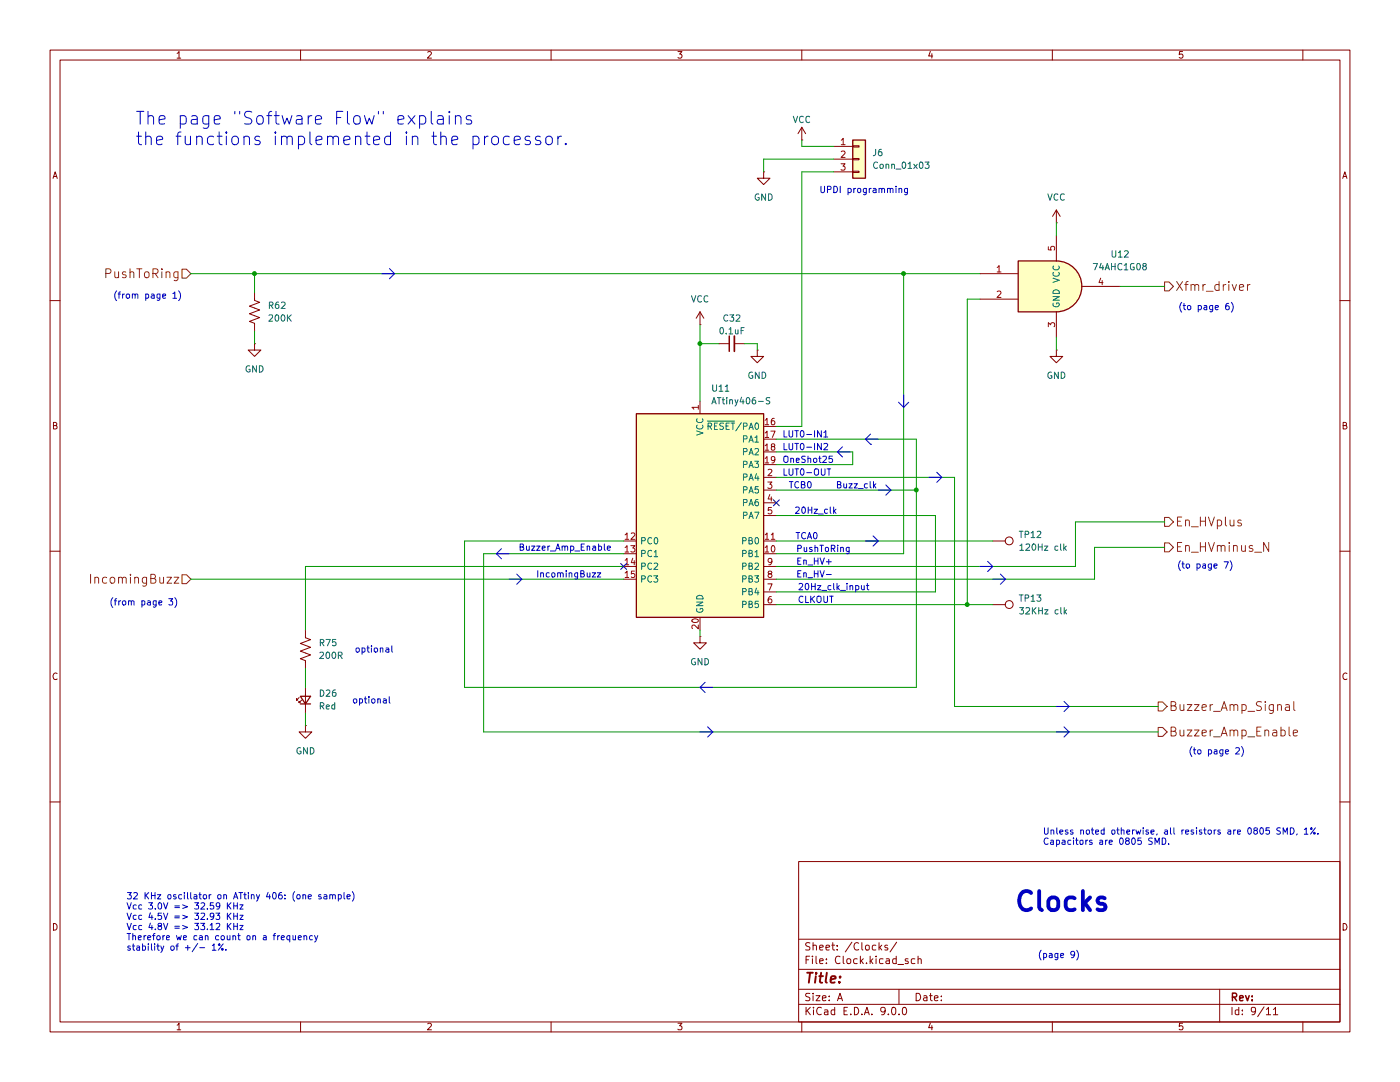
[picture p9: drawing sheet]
(kicad_sch
 (version 20250114)
 (generator "eeschema")
 (generator_version "9.0")
 (paper "A")
 (lib_symbols
  (symbol "74xGxx:74AHC1G08" (exclude_from_sim no) (in_bom yes) (on_board yes)
   (property "Reference" "U" (at -2.54 3.81 0) (effects (font (size 1.27 1.27))))
   (property "Value" "74AHC1G08" (at 0 -3.81 0) (effects (font (size 1.27 1.27))))
   (property "Footprint" "" (at 0 0 0) (effects (font (size 1.27 1.27)) (hide yes)))
   (property "Datasheet" "http://www.ti.com/lit/sg/scyt129e/scyt129e.pdf" (at 0 0 0) (effects (font (size 1.27 1.27)) (hide yes)))
   (property "Description" "Single AND Gate, Low-Voltage CMOS" (at 0 0 0) (effects (font (size 1.27 1.27)) (hide yes)))
   (symbol "74AHC1G08_0_1"
    (arc (start 0 5.08) (mid 5.0579 0) (end 0 -5.08) (stroke (width 0.254) (type default)) (fill (type background)))
    (polyline (pts (xy 0 -5.08) (xy -7.62 -5.08) (xy -7.62 5.08) (xy 0 5.08)) (stroke (width 0.254) (type default)) (fill (type background))))
   (symbol "74AHC1G08_1_1"
    (pin input line (at -15.24 2.54 0) (length 7.62) (name "~" (effects (font (size 1.27 1.27)))) (number "1" (effects (font (size 1.27 1.27)))))
    (pin input line (at -15.24 -2.54 0) (length 7.62) (name "~" (effects (font (size 1.27 1.27)))) (number "2" (effects (font (size 1.27 1.27)))))
    (pin power_in line (at 0 10.16 270) (length 5.08) (name "VCC" (effects (font (size 1.27 1.27)))) (number "5" (effects (font (size 1.27 1.27)))))
    (pin power_in line (at 0 -10.16 90) (length 5.08) (name "GND" (effects (font (size 1.27 1.27)))) (number "3" (effects (font (size 1.27 1.27)))))
    (pin output line (at 12.7 0 180) (length 7.62) (name "~" (effects (font (size 1.27 1.27)))) (number "4" (effects (font (size 1.27 1.27))))))
   (embedded_fonts no))
  (symbol "Connector:TestPoint"
   (pin_numbers (hide yes))
   (pin_names
    (offset 0.762) (hide yes)) (exclude_from_sim no) (in_bom yes) (on_board yes)
   (property "Reference" "TP" (at 0 6.858 0) (effects (font (size 1.27 1.27))))
   (property "Value" "TestPoint" (at 0 5.08 0) (effects (font (size 1.27 1.27))))
   (property "Footprint" "" (at 5.08 0 0) (effects (font (size 1.27 1.27)) (hide yes)))
   (property "Datasheet" "~" (at 5.08 0 0) (effects (font (size 1.27 1.27)) (hide yes)))
   (property "Description" "test point" (at 0 0 0) (effects (font (size 1.27 1.27)) (hide yes)))
   (symbol "TestPoint_0_1"
    (circle (center 0 3.302) (radius 0.762) (stroke (width 0) (type default)) (fill (type none))))
   (symbol "TestPoint_1_1"
    (pin passive line (at 0 0 90) (length 2.54) (name "1" (effects (font (size 1.27 1.27)))) (number "1" (effects (font (size 1.27 1.27))))))
   (embedded_fonts no))
  (symbol "Connector_Generic:Conn_01x03"
   (pin_names
    (offset 1.016) (hide yes)) (exclude_from_sim no) (in_bom yes) (on_board yes)
   (property "Reference" "J" (at 0 5.08 0) (effects (font (size 1.27 1.27))))
   (property "Value" "Conn_01x03" (at 0 -5.08 0) (effects (font (size 1.27 1.27))))
   (property "Footprint" "" (at 0 0 0) (effects (font (size 1.27 1.27)) (hide yes)))
   (property "Datasheet" "~" (at 0 0 0) (effects (font (size 1.27 1.27)) (hide yes)))
   (property "Description" "Generic connector, single row, 01x03, script generated (kicad-library-utils/schlib/autogen/connector/)" (at 0 0 0) (effects (font (size 1.27 1.27)) (hide yes)))
   (symbol "Conn_01x03_1_1"
    (rectangle (start -1.27 3.81) (end 1.27 -3.81) (stroke (width 0.254) (type default)) (fill (type background)))
    (rectangle (start -1.27 2.667) (end 0 2.413) (stroke (width 0.1524) (type default)) (fill (type none)))
    (rectangle (start -1.27 0.127) (end 0 -0.127) (stroke (width 0.1524) (type default)) (fill (type none)))
    (rectangle (start -1.27 -2.413) (end 0 -2.667) (stroke (width 0.1524) (type default)) (fill (type none)))
    (pin passive line (at -5.08 2.54 0) (length 3.81) (name "Pin_1" (effects (font (size 1.27 1.27)))) (number "1" (effects (font (size 1.27 1.27)))))
    (pin passive line (at -5.08 0 0) (length 3.81) (name "Pin_2" (effects (font (size 1.27 1.27)))) (number "2" (effects (font (size 1.27 1.27)))))
    (pin passive line (at -5.08 -2.54 0) (length 3.81) (name "Pin_3" (effects (font (size 1.27 1.27)))) (number "3" (effects (font (size 1.27 1.27))))))
   (embedded_fonts no))
  (symbol "Device:C_Small"
   (pin_numbers (hide yes))
   (pin_names
    (offset 0.254) (hide yes)) (exclude_from_sim no) (in_bom yes) (on_board yes)
   (property "Reference" "C" (at 0.254 1.778 0) (effects (font (size 1.27 1.27)) (justify left)))
   (property "Value" "C_Small" (at 0.254 -2.032 0) (effects (font (size 1.27 1.27)) (justify left)))
   (property "Footprint" "" (at 0 0 0) (effects (font (size 1.27 1.27)) (hide yes)))
   (property "Datasheet" "~" (at 0 0 0) (effects (font (size 1.27 1.27)) (hide yes)))
   (property "Description" "Unpolarized capacitor, small symbol" (at 0 0 0) (effects (font (size 1.27 1.27)) (hide yes)))
   (symbol "C_Small_0_1"
    (polyline (pts (xy -1.524 0.508) (xy 1.524 0.508)) (stroke (width 0.3048) (type default)) (fill (type none)))
    (polyline (pts (xy -1.524 -0.508) (xy 1.524 -0.508)) (stroke (width 0.3302) (type default)) (fill (type none))))
   (symbol "C_Small_1_1"
    (pin passive line (at 0 2.54 270) (length 2.032) (name "~" (effects (font (size 1.27 1.27)))) (number "1" (effects (font (size 1.27 1.27)))))
    (pin passive line (at 0 -2.54 90) (length 2.032) (name "~" (effects (font (size 1.27 1.27)))) (number "2" (effects (font (size 1.27 1.27))))))
   (embedded_fonts no))
  (symbol "Device:R_US"
   (pin_numbers (hide yes))
   (pin_names
    (offset 0)) (exclude_from_sim no) (in_bom yes) (on_board yes)
   (property "Reference" "R" (at 2.54 0 90) (effects (font (size 1.27 1.27))))
   (property "Value" "R_US" (at -2.54 0 90) (effects (font (size 1.27 1.27))))
   (property "Footprint" "" (at 1.016 -0.254 90) (effects (font (size 1.27 1.27)) (hide yes)))
   (property "Datasheet" "~" (at 0 0 0) (effects (font (size 1.27 1.27)) (hide yes)))
   (property "Description" "Resistor, US symbol" (at 0 0 0) (effects (font (size 1.27 1.27)) (hide yes)))
   (symbol "R_US_0_1"
    (polyline (pts (xy 0 2.286) (xy 0 2.54)) (stroke (width 0) (type default)) (fill (type none)))
    (polyline (pts (xy 0 2.286) (xy 1.016 1.905) (xy 0 1.524) (xy -1.016 1.143) (xy 0 0.762)) (stroke (width 0) (type default)) (fill (type none)))
    (polyline (pts (xy 0 0.762) (xy 1.016 0.381) (xy 0 0) (xy -1.016 -0.381) (xy 0 -0.762)) (stroke (width 0) (type default)) (fill (type none)))
    (polyline (pts (xy 0 -0.762) (xy 1.016 -1.143) (xy 0 -1.524) (xy -1.016 -1.905) (xy 0 -2.286)) (stroke (width 0) (type default)) (fill (type none)))
    (polyline (pts (xy 0 -2.286) (xy 0 -2.54)) (stroke (width 0) (type default)) (fill (type none))))
   (symbol "R_US_1_1"
    (pin passive line (at 0 3.81 270) (length 1.27) (name "~" (effects (font (size 1.27 1.27)))) (number "1" (effects (font (size 1.27 1.27)))))
    (pin passive line (at 0 -3.81 90) (length 1.27) (name "~" (effects (font (size 1.27 1.27)))) (number "2" (effects (font (size 1.27 1.27))))))
   (embedded_fonts no))
  (symbol "GND_1"
   (power)
   (pin_numbers (hide yes))
   (pin_names
    (offset 0) (hide yes)) (exclude_from_sim no) (in_bom yes) (on_board yes)
   (property "Reference" "#PWR" (at 0 -6.35 0) (effects (font (size 1.27 1.27)) (hide yes)))
   (property "Value" "GND" (at 0 -3.81 0) (effects (font (size 1.27 1.27))))
   (property "Footprint" "" (at 0 0 0) (effects (font (size 1.27 1.27)) (hide yes)))
   (property "Datasheet" "" (at 0 0 0) (effects (font (size 1.27 1.27)) (hide yes)))
   (property "Description" "Power symbol creates a global label with name \"GND\" , ground" (at 0 0 0) (effects (font (size 1.27 1.27)) (hide yes)))
   (symbol "GND_1_0_1"
    (polyline (pts (xy 0 0) (xy 0 -1.27) (xy 1.27 -1.27) (xy 0 -2.54) (xy -1.27 -1.27) (xy 0 -1.27)) (stroke (width 0) (type default)) (fill (type none))))
   (symbol "GND_1_1_1"
    (pin power_in line (at 0 0 270) (length 0) (name "~" (effects (font (size 1.27 1.27)))) (number "1" (effects (font (size 1.27 1.27))))))
   (embedded_fonts no))
  (symbol "GND_2"
   (power)
   (pin_numbers (hide yes))
   (pin_names
    (offset 0) (hide yes)) (exclude_from_sim no) (in_bom yes) (on_board yes)
   (property "Reference" "#PWR" (at 0 -6.35 0) (effects (font (size 1.27 1.27)) (hide yes)))
   (property "Value" "GND" (at 0 -3.81 0) (effects (font (size 1.27 1.27))))
   (property "Footprint" "" (at 0 0 0) (effects (font (size 1.27 1.27)) (hide yes)))
   (property "Datasheet" "" (at 0 0 0) (effects (font (size 1.27 1.27)) (hide yes)))
   (property "Description" "Power symbol creates a global label with name \"GND\" , ground" (at 0 0 0) (effects (font (size 1.27 1.27)) (hide yes)))
   (symbol "GND_2_0_1"
    (polyline (pts (xy 0 0) (xy 0 -1.27) (xy 1.27 -1.27) (xy 0 -2.54) (xy -1.27 -1.27) (xy 0 -1.27)) (stroke (width 0) (type default)) (fill (type none))))
   (symbol "GND_2_1_1"
    (pin power_in line (at 0 0 270) (length 0) (name "~" (effects (font (size 1.27 1.27)))) (number "1" (effects (font (size 1.27 1.27))))))
   (embedded_fonts no))
  (symbol "GND_3"
   (power)
   (pin_numbers (hide yes))
   (pin_names
    (offset 0) (hide yes)) (exclude_from_sim no) (in_bom yes) (on_board yes)
   (property "Reference" "#PWR" (at 0 -6.35 0) (effects (font (size 1.27 1.27)) (hide yes)))
   (property "Value" "GND" (at 0 -3.81 0) (effects (font (size 1.27 1.27))))
   (property "Footprint" "" (at 0 0 0) (effects (font (size 1.27 1.27)) (hide yes)))
   (property "Datasheet" "" (at 0 0 0) (effects (font (size 1.27 1.27)) (hide yes)))
   (property "Description" "Power symbol creates a global label with name \"GND\" , ground" (at 0 0 0) (effects (font (size 1.27 1.27)) (hide yes)))
   (symbol "GND_3_0_1"
    (polyline (pts (xy 0 0) (xy 0 -1.27) (xy 1.27 -1.27) (xy 0 -2.54) (xy -1.27 -1.27) (xy 0 -1.27)) (stroke (width 0) (type default)) (fill (type none))))
   (symbol "GND_3_1_1"
    (pin power_in line (at 0 0 270) (length 0) (name "~" (effects (font (size 1.27 1.27)))) (number "1" (effects (font (size 1.27 1.27))))))
   (embedded_fonts no))
  (symbol "GND_4"
   (power)
   (pin_numbers (hide yes))
   (pin_names
    (offset 0) (hide yes)) (exclude_from_sim no) (in_bom yes) (on_board yes)
   (property "Reference" "#PWR" (at 0 -6.35 0) (effects (font (size 1.27 1.27)) (hide yes)))
   (property "Value" "GND" (at 0 -3.81 0) (effects (font (size 1.27 1.27))))
   (property "Footprint" "" (at 0 0 0) (effects (font (size 1.27 1.27)) (hide yes)))
   (property "Datasheet" "" (at 0 0 0) (effects (font (size 1.27 1.27)) (hide yes)))
   (property "Description" "Power symbol creates a global label with name \"GND\" , ground" (at 0 0 0) (effects (font (size 1.27 1.27)) (hide yes)))
   (symbol "GND_4_0_1"
    (polyline (pts (xy 0 0) (xy 0 -1.27) (xy 1.27 -1.27) (xy 0 -2.54) (xy -1.27 -1.27) (xy 0 -1.27)) (stroke (width 0) (type default)) (fill (type none))))
   (symbol "GND_4_1_1"
    (pin power_in line (at 0 0 270) (length 0) (name "~" (effects (font (size 1.27 1.27)))) (number "1" (effects (font (size 1.27 1.27))))))
   (embedded_fonts no))
  (symbol "MCU_Microchip_ATtiny:ATtiny406-S" (exclude_from_sim no) (in_bom yes) (on_board yes)
   (property "Reference" "U" (at -12.7 21.59 0) (effects (font (size 1.27 1.27)) (justify left bottom)))
   (property "Value" "ATtiny406-S" (at 2.54 -21.59 0) (effects (font (size 1.27 1.27)) (justify left top)))
   (property "Footprint" "Package_SO:SOIC-20W_7.5x12.8mm_P1.27mm" (at 0 0 0) (effects (font (size 1.27 1.27)
    (italic yes)) (hide yes)))
   (property "Datasheet" "http://ww1.microchip.com/downloads/en/DeviceDoc/Microchip%208bit%20mcu%20AVR%20ATtiny406%20data%20sheet%2040001976A.pdf" (at 0 0 0) (effects (font (size 1.27 1.27)) (hide yes)))
   (property "Description" "20MHz, 4kB Flash, 256B SRAM, 128B EEPROM, SOIC-20" (at 0 0 0) (effects (font (size 1.27 1.27)) (hide yes)))
   (symbol "ATtiny406-S_0_1"
    (rectangle (start -12.7 -20.32) (end 12.7 20.32) (stroke (width 0.254) (type default)) (fill (type background))))
   (symbol "ATtiny406-S_1_1"
    (pin bidirectional line (at -15.24 -5.08 0) (length 2.54) (name "PC0" (effects (font (size 1.27 1.27)))) (number "12" (effects (font (size 1.27 1.27)))))
    (pin bidirectional line (at -15.24 -7.62 0) (length 2.54) (name "PC1" (effects (font (size 1.27 1.27)))) (number "13" (effects (font (size 1.27 1.27)))))
    (pin bidirectional line (at -15.24 -10.16 0) (length 2.54) (name "PC2" (effects (font (size 1.27 1.27)))) (number "14" (effects (font (size 1.27 1.27)))))
    (pin bidirectional line (at -15.24 -12.7 0) (length 2.54) (name "PC3" (effects (font (size 1.27 1.27)))) (number "15" (effects (font (size 1.27 1.27)))))
    (pin power_in line (at 0 22.86 270) (length 2.54) (name "VCC" (effects (font (size 1.27 1.27)))) (number "1" (effects (font (size 1.27 1.27)))))
    (pin power_in line (at 0 -22.86 90) (length 2.54) (name "GND" (effects (font (size 1.27 1.27)))) (number "20" (effects (font (size 1.27 1.27)))))
    (pin bidirectional line (at 15.24 17.78 180) (length 2.54) (name "~{RESET}/PA0" (effects (font (size 1.27 1.27)))) (number "16" (effects (font (size 1.27 1.27)))))
    (pin bidirectional line (at 15.24 15.24 180) (length 2.54) (name "PA1" (effects (font (size 1.27 1.27)))) (number "17" (effects (font (size 1.27 1.27)))))
    (pin bidirectional line (at 15.24 12.7 180) (length 2.54) (name "PA2" (effects (font (size 1.27 1.27)))) (number "18" (effects (font (size 1.27 1.27)))))
    (pin bidirectional line (at 15.24 10.16 180) (length 2.54) (name "PA3" (effects (font (size 1.27 1.27)))) (number "19" (effects (font (size 1.27 1.27)))))
    (pin bidirectional line (at 15.24 7.62 180) (length 2.54) (name "PA4" (effects (font (size 1.27 1.27)))) (number "2" (effects (font (size 1.27 1.27)))))
    (pin bidirectional line (at 15.24 5.08 180) (length 2.54) (name "PA5" (effects (font (size 1.27 1.27)))) (number "3" (effects (font (size 1.27 1.27)))))
    (pin bidirectional line (at 15.24 2.54 180) (length 2.54) (name "PA6" (effects (font (size 1.27 1.27)))) (number "4" (effects (font (size 1.27 1.27)))))
    (pin bidirectional line (at 15.24 0 180) (length 2.54) (name "PA7" (effects (font (size 1.27 1.27)))) (number "5" (effects (font (size 1.27 1.27)))))
    (pin bidirectional line (at 15.24 -5.08 180) (length 2.54) (name "PB0" (effects (font (size 1.27 1.27)))) (number "11" (effects (font (size 1.27 1.27)))))
    (pin bidirectional line (at 15.24 -7.62 180) (length 2.54) (name "PB1" (effects (font (size 1.27 1.27)))) (number "10" (effects (font (size 1.27 1.27)))))
    (pin bidirectional line (at 15.24 -10.16 180) (length 2.54) (name "PB2" (effects (font (size 1.27 1.27)))) (number "9" (effects (font (size 1.27 1.27)))))
    (pin bidirectional line (at 15.24 -12.7 180) (length 2.54) (name "PB3" (effects (font (size 1.27 1.27)))) (number "8" (effects (font (size 1.27 1.27)))))
    (pin bidirectional line (at 15.24 -15.24 180) (length 2.54) (name "PB4" (effects (font (size 1.27 1.27)))) (number "7" (effects (font (size 1.27 1.27)))))
    (pin bidirectional line (at 15.24 -17.78 180) (length 2.54) (name "PB5" (effects (font (size 1.27 1.27)))) (number "6" (effects (font (size 1.27 1.27))))))
   (embedded_fonts no))
  (symbol "PCM_SparkFun-LED:LED_Red_1206"
   (pin_numbers (hide yes))
   (pin_names
    (offset 1.016) (hide yes)) (exclude_from_sim no) (in_bom yes) (on_board yes)
   (property "Reference" "D" (at 0 2.54 0) (effects (font (size 1.27 1.27))))
   (property "Value" "Red" (at 0 -2.54 0) (effects (font (size 1.27 1.27))))
   (property "Footprint" "PCM_SparkFun-LED:LED_1206_3216Metric_Red" (at 0 -7.62 0) (effects (font (size 1.27 1.27)) (hide yes)))
   (property "Datasheet" "https://optoelectronics.liteon.com/upload/download/DS-22-99-0149/LTST-C150KRKT.pdf" (at 0 -10.16 0) (effects (font (size 1.27 1.27)) (hide yes)))
   (property "Description" "Light emitting diode" (at 0 -12.7 0) (effects (font (size 1.27 1.27)) (hide yes)))
   (property "PROD_ID" "DIO-09912" (at 0 -5.08 0) (effects (font (size 1.27 1.27)) (hide yes)))
   (symbol "LED_Red_1206_0_1"
    (polyline (pts (xy -0.762 -1.016) (xy -0.762 1.016)) (stroke (width 0.254) (type default)) (fill (type none)))
    (polyline (pts (xy 0 0.762) (xy -0.508 1.27) (xy -0.254 1.27) (xy -0.508 1.27) (xy -0.508 1.016)) (stroke (width 0) (type default)) (fill (type none)))
    (polyline (pts (xy 0.508 1.27) (xy 0 1.778) (xy 0.254 1.778) (xy 0 1.778) (xy 0 1.524)) (stroke (width 0) (type default)) (fill (type none)))
    (polyline (pts (xy 0.762 -1.016) (xy -0.762 0) (xy 0.762 1.016) (xy 0.762 -1.016)) (stroke (width 0.254) (type default)) (fill (type none)))
    (polyline (pts (xy 1.016 0) (xy -0.762 0)) (stroke (width 0) (type default)) (fill (type none))))
   (symbol "LED_Red_1206_1_1"
    (pin passive line (at -2.54 0 0) (length 1.778) (name "K" (effects (font (size 1.27 1.27)))) (number "1" (effects (font (size 1.27 1.27)))))
    (pin passive line (at 2.54 0 180) (length 1.778) (name "A" (effects (font (size 1.27 1.27)))) (number "2" (effects (font (size 1.27 1.27))))))
   (embedded_fonts no))
  (symbol "power:GND"
   (power)
   (pin_numbers (hide yes))
   (pin_names
    (offset 0) (hide yes)) (exclude_from_sim no) (in_bom yes) (on_board yes)
   (property "Reference" "#PWR" (at 0 -6.35 0) (effects (font (size 1.27 1.27)) (hide yes)))
   (property "Value" "GND" (at 0 -3.81 0) (effects (font (size 1.27 1.27))))
   (property "Footprint" "" (at 0 0 0) (effects (font (size 1.27 1.27)) (hide yes)))
   (property "Datasheet" "" (at 0 0 0) (effects (font (size 1.27 1.27)) (hide yes)))
   (property "Description" "Power symbol creates a global label with name \"GND\" , ground" (at 0 0 0) (effects (font (size 1.27 1.27)) (hide yes)))
   (symbol "GND_0_1"
    (polyline (pts (xy 0 0) (xy 0 -1.27) (xy 1.27 -1.27) (xy 0 -2.54) (xy -1.27 -1.27) (xy 0 -1.27)) (stroke (width 0) (type default)) (fill (type none))))
   (symbol "GND_1_1"
    (pin power_in line (at 0 0 270) (length 0) (name "~" (effects (font (size 1.27 1.27)))) (number "1" (effects (font (size 1.27 1.27))))))
   (embedded_fonts no))
  (symbol "power:VCC"
   (power)
   (pin_numbers (hide yes))
   (pin_names
    (offset 0) (hide yes)) (exclude_from_sim no) (in_bom yes) (on_board yes)
   (property "Reference" "#PWR" (at 0 -3.81 0) (effects (font (size 1.27 1.27)) (hide yes)))
   (property "Value" "VCC" (at 0 3.556 0) (effects (font (size 1.27 1.27))))
   (property "Footprint" "" (at 0 0 0) (effects (font (size 1.27 1.27)) (hide yes)))
   (property "Datasheet" "" (at 0 0 0) (effects (font (size 1.27 1.27)) (hide yes)))
   (property "Description" "Power symbol creates a global label with name \"VCC\"" (at 0 0 0) (effects (font (size 1.27 1.27)) (hide yes)))
   (symbol "VCC_0_1"
    (polyline (pts (xy -0.762 1.27) (xy 0 2.54)) (stroke (width 0) (type default)) (fill (type none)))
    (polyline (pts (xy 0 2.54) (xy 0.762 1.27)) (stroke (width 0) (type default)) (fill (type none)))
    (polyline (pts (xy 0 0) (xy 0 2.54)) (stroke (width 0) (type default)) (fill (type none))))
   (symbol "VCC_1_1"
    (pin power_in line (at 0 0 90) (length 0) (name "~" (effects (font (size 1.27 1.27)))) (number "1" (effects (font (size 1.27 1.27))))))
   (embedded_fonts no)))
 (text "The page \"Software Flow\" explains\nthe functions implemented in the processor."
  (exclude_from_sim no)
  (at 26.924 25.908 0)
  (effects (font (size 2.54 2.54)) (justify left)))
 (text "LUT0-OUT"
  (exclude_from_sim no)
  (at 161.036 94.488 0)
  (effects (font (size 1.27 1.27))))
 (text "Clocks"
  (exclude_from_sim no)
  (at 202.184 182.372 0)
  (effects (font (size 3.81 3.81)
    (bold yes)) (justify left bottom)))
 (text "Buzzer_Amp_Enable"
  (exclude_from_sim no)
  (at 112.776 109.474 0)
  (effects (font (size 1.27 1.27))))
 (text "(from page 1)"
  (exclude_from_sim no)
  (at 29.464 59.182 0)
  (effects (font (size 1.27 1.27))))
 (text "TCB0"
  (exclude_from_sim no)
  (at 159.766 97.028 0)
  (effects (font (size 1.27 1.27))))
 (text "IncomingBuzz"
  (exclude_from_sim no)
  (at 113.538 114.808 0)
  (effects (font (size 1.27 1.27))))
 (text "(page 9)"
  (exclude_from_sim no)
  (at 211.328 190.754 0)
  (effects (font (size 1.27 1.27))))
 (text "(to page 6)"
  (exclude_from_sim no)
  (at 240.792 61.468 0)
  (effects (font (size 1.27 1.27))))
 (text "LUT0-IN1"
  (exclude_from_sim no)
  (at 160.782 86.868 0)
  (effects (font (size 1.27 1.27))))
 (text "UPDI programming"
  (exclude_from_sim no)
  (at 172.466 38.1 0)
  (effects (font (size 1.27 1.27))))
 (text "OneShot25"
  (exclude_from_sim no)
  (at 161.29 91.948 0)
  (effects (font (size 1.27 1.27))))
 (text "En_HV+"
  (exclude_from_sim no)
  (at 162.56 112.268 0)
  (effects (font (size 1.27 1.27))))
 (text "20Hz_clk_input"
  (exclude_from_sim no)
  (at 166.37 117.348 0)
  (effects (font (size 1.27 1.27))))
 (text "optional"
  (exclude_from_sim no)
  (at 74.676 129.794 0)
  (effects (font (size 1.27 1.27))))
 (text "optional"
  (exclude_from_sim no)
  (at 74.168 139.954 0)
  (effects (font (size 1.27 1.27))))
 (text "CLKOUT"
  (exclude_from_sim no)
  (at 162.814 119.888 0)
  (effects (font (size 1.27 1.27))))
 (text "(to page 2)"
  (exclude_from_sim no)
  (at 242.824 150.114 0)
  (effects (font (size 1.27 1.27))))
 (text "Unless noted otherwise, all resistors are 0805 SMD, 1%.\nCapacitors are 0805 SMD."
  (exclude_from_sim no)
  (at 208.026 167.132 0)
  (effects (font (size 1.27 1.27)) (justify left)))
 (text "En_HV-"
  (exclude_from_sim no)
  (at 162.56 114.808 0)
  (effects (font (size 1.27 1.27))))
 (text "TCA0"
  (exclude_from_sim no)
  (at 161.036 107.188 0)
  (effects (font (size 1.27 1.27))))
 (text "LUT0-IN2"
  (exclude_from_sim no)
  (at 160.782 89.408 0)
  (effects (font (size 1.27 1.27))))
 (text "20Hz_clk"
  (exclude_from_sim no)
  (at 162.814 102.108 0)
  (effects (font (size 1.27 1.27))))
 (text "(from page 3)"
  (exclude_from_sim no)
  (at 28.702 120.396 0)
  (effects (font (size 1.27 1.27))))
 (text "PushToRing"
  (exclude_from_sim no)
  (at 164.338 109.728 0)
  (effects (font (size 1.27 1.27))))
 (text "32 KHz oscillator on ATtiny 406: (one sample)\nVcc 3.0V => 32.59 KHz\nVcc 4.5V => 32.93 KHz\nVcc 4.8V => 33.12 KHz\nTherefore we can count on a frequency\nstability of +/- 1%."
  (exclude_from_sim no)
  (at 25.146 184.15 0)
  (effects (font (size 1.27 1.27)) (justify left)))
 (text "(to page 7)"
  (exclude_from_sim no)
  (at 240.538 113.03 0)
  (effects (font (size 1.27 1.27))))
 (text "Buzz_clk"
  (exclude_from_sim no)
  (at 170.942 97.028 0)
  (effects (font (size 1.27 1.27))))
 (junction
  (at 139.7 68.58)
  (diameter 0)
  (color 0 0 0 0))
 (junction
  (at 182.88 97.79)
  (diameter 0)
  (color 0 0 0 0))
 (junction
  (at 50.8 54.61)
  (diameter 0)
  (color 0 0 0 0))
 (junction
  (at 193.04 120.65)
  (diameter 0)
  (color 0 0 0 0))
 (junction
  (at 180.34 54.61)
  (diameter 0)
  (color 0 0 0 0))
 (no_connect
  (at 154.94 100.33))
 (no_connect
  (at 124.46 113.03))
 (wire
  (pts (xy 193.04 59.69) (xy 193.04 120.65))
  (stroke (width 0) (type default)))
 (wire
  (pts (xy 154.94 92.71) (xy 170.18 92.71))
  (stroke (width 0) (type default)))
 (wire
  (pts (xy 210.82 67.31) (xy 210.82 69.85))
  (stroke (width 0) (type default)))
 (polyline
  (pts (xy 167.132 90.17) (xy 169.672 90.17))
  (stroke (width 0) (type default)))
 (polyline
  (pts (xy 175.26 107.95) (xy 174.244 108.966))
  (stroke (width 0) (type default)))
 (polyline
  (pts (xy 142.24 146.05) (xy 139.7 146.05))
  (stroke (width 0) (type default)))
 (polyline
  (pts (xy 167.132 90.17) (xy 168.148 91.186))
  (stroke (width 0) (type default)))
 (wire
  (pts (xy 92.71 107.95) (xy 124.46 107.95))
  (stroke (width 0) (type default)))
 (polyline
  (pts (xy 172.72 87.63) (xy 173.736 86.614))
  (stroke (width 0) (type default)))
 (wire
  (pts (xy 50.8 54.61) (xy 50.8 58.42))
  (stroke (width 0) (type default)))
 (wire
  (pts (xy 154.94 87.63) (xy 182.88 87.63))
  (stroke (width 0) (type default)))
 (wire
  (pts (xy 154.94 107.95) (xy 198.12 107.95))
  (stroke (width 0) (type default)))
 (wire
  (pts (xy 182.88 87.63) (xy 182.88 97.79))
  (stroke (width 0) (type default)))
 (polyline
  (pts (xy 177.8 97.79) (xy 176.784 96.774))
  (stroke (width 0) (type default)))
 (polyline
  (pts (xy 177.8 97.79) (xy 176.784 98.806))
  (stroke (width 0) (type default)))
 (wire
  (pts (xy 154.94 118.11) (xy 186.69 118.11))
  (stroke (width 0) (type default)))
 (wire
  (pts (xy 198.12 120.65) (xy 193.04 120.65))
  (stroke (width 0) (type default)))
 (polyline
  (pts (xy 180.34 81.28) (xy 179.324 80.264))
  (stroke (width 0) (type default)))
 (wire
  (pts (xy 50.8 54.61) (xy 180.34 54.61))
  (stroke (width 0) (type default)))
 (polyline
  (pts (xy 177.8 97.79) (xy 175.26 97.79))
  (stroke (width 0) (type default)))
 (wire
  (pts (xy 214.63 104.14) (xy 214.63 113.03))
  (stroke (width 0) (type default)))
 (polyline
  (pts (xy 142.24 146.05) (xy 141.224 147.066))
  (stroke (width 0) (type default)))
 (wire
  (pts (xy 139.7 125.73) (xy 139.7 127))
  (stroke (width 0) (type default)))
 (polyline
  (pts (xy 200.66 115.57) (xy 199.644 114.554))
  (stroke (width 0) (type default)))
 (polyline
  (pts (xy 187.96 95.25) (xy 186.944 94.234))
  (stroke (width 0) (type default)))
 (wire
  (pts (xy 154.94 110.49) (xy 180.34 110.49))
  (stroke (width 0) (type default)))
 (wire
  (pts (xy 60.96 142.24) (xy 60.96 144.78))
  (stroke (width 0) (type default)))
 (polyline
  (pts (xy 78.74 54.61) (xy 76.2 54.61))
  (stroke (width 0) (type default)))
 (polyline
  (pts (xy 213.36 146.05) (xy 210.82 146.05))
  (stroke (width 0) (type default)))
 (polyline
  (pts (xy 167.132 90.17) (xy 168.148 89.154))
  (stroke (width 0) (type default)))
 (polyline
  (pts (xy 200.66 115.57) (xy 199.644 116.586))
  (stroke (width 0) (type default)))
 (wire
  (pts (xy 92.71 137.16) (xy 182.88 137.16))
  (stroke (width 0) (type default)))
 (wire
  (pts (xy 180.34 54.61) (xy 180.34 110.49))
  (stroke (width 0) (type default)))
 (wire
  (pts (xy 223.52 57.15) (xy 232.41 57.15))
  (stroke (width 0) (type default)))
 (wire
  (pts (xy 92.71 137.16) (xy 92.71 107.95))
  (stroke (width 0) (type default)))
 (polyline
  (pts (xy 200.66 115.57) (xy 198.12 115.57))
  (stroke (width 0) (type default)))
 (polyline
  (pts (xy 142.24 146.05) (xy 141.224 145.034))
  (stroke (width 0) (type default)))
 (polyline
  (pts (xy 99.06 110.49) (xy 101.6 110.49))
  (stroke (width 0) (type default)))
 (polyline
  (pts (xy 198.12 113.03) (xy 195.58 113.03))
  (stroke (width 0) (type default)))
 (polyline
  (pts (xy 175.26 107.95) (xy 172.72 107.95))
  (stroke (width 0) (type default)))
 (polyline
  (pts (xy 99.06 110.49) (xy 100.076 111.506))
  (stroke (width 0) (type default)))
 (polyline
  (pts (xy 213.36 140.97) (xy 212.344 139.954))
  (stroke (width 0) (type default)))
 (polyline
  (pts (xy 99.06 110.49) (xy 100.076 109.474))
  (stroke (width 0) (type default)))
 (wire
  (pts (xy 190.5 140.97) (xy 231.14 140.97))
  (stroke (width 0) (type default)))
 (wire
  (pts (xy 193.04 59.69) (xy 195.58 59.69))
  (stroke (width 0) (type default)))
 (wire
  (pts (xy 139.7 64.77) (xy 139.7 68.58))
  (stroke (width 0) (type default)))
 (polyline
  (pts (xy 78.74 54.61) (xy 77.724 55.626))
  (stroke (width 0) (type default)))
 (polyline
  (pts (xy 78.74 54.61) (xy 77.724 53.594))
  (stroke (width 0) (type default)))
 (polyline
  (pts (xy 180.34 81.28) (xy 181.356 80.264))
  (stroke (width 0) (type default)))
 (wire
  (pts (xy 170.18 92.71) (xy 170.18 90.17))
  (stroke (width 0) (type default)))
 (polyline
  (pts (xy 213.36 140.97) (xy 212.344 141.986))
  (stroke (width 0) (type default)))
 (polyline
  (pts (xy 198.12 113.03) (xy 197.104 112.014))
  (stroke (width 0) (type default)))
 (wire
  (pts (xy 152.4 31.75) (xy 152.4 34.29))
  (stroke (width 0) (type default)))
 (polyline
  (pts (xy 173.736 88.646) (xy 173.736 88.646))
  (stroke (width 0) (type default)))
 (wire
  (pts (xy 154.94 113.03) (xy 214.63 113.03))
  (stroke (width 0) (type default)))
 (wire
  (pts (xy 166.37 34.29) (xy 160.02 34.29))
  (stroke (width 0) (type default)))
 (wire
  (pts (xy 96.52 110.49) (xy 124.46 110.49))
  (stroke (width 0) (type default)))
 (wire
  (pts (xy 38.1 115.57) (xy 124.46 115.57))
  (stroke (width 0) (type default)))
 (wire
  (pts (xy 180.34 54.61) (xy 195.58 54.61))
  (stroke (width 0) (type default)))
 (wire
  (pts (xy 190.5 95.25) (xy 190.5 140.97))
  (stroke (width 0) (type default)))
 (wire
  (pts (xy 218.44 109.22) (xy 232.41 109.22))
  (stroke (width 0) (type default)))
 (polyline
  (pts (xy 139.7 137.16) (xy 142.24 137.16))
  (stroke (width 0) (type default)))
 (polyline
  (pts (xy 172.72 87.63) (xy 175.26 87.63))
  (stroke (width 0) (type default)))
 (polyline
  (pts (xy 104.14 115.57) (xy 101.6 115.57))
  (stroke (width 0) (type default)))
 (wire
  (pts (xy 38.1 54.61) (xy 50.8 54.61))
  (stroke (width 0) (type default)))
 (wire
  (pts (xy 60.96 113.03) (xy 60.96 125.73))
  (stroke (width 0) (type default)))
 (wire
  (pts (xy 214.63 104.14) (xy 232.41 104.14))
  (stroke (width 0) (type default)))
 (wire
  (pts (xy 154.94 115.57) (xy 218.44 115.57))
  (stroke (width 0) (type default)))
 (polyline
  (pts (xy 139.7 137.16) (xy 140.716 136.144))
  (stroke (width 0) (type default)))
 (polyline
  (pts (xy 104.14 115.57) (xy 103.124 116.586))
  (stroke (width 0) (type default)))
 (wire
  (pts (xy 148.59 68.58) (xy 151.13 68.58))
  (stroke (width 0) (type default)))
 (wire
  (pts (xy 50.8 66.04) (xy 50.8 68.58))
  (stroke (width 0) (type default)))
 (wire
  (pts (xy 186.69 102.87) (xy 186.69 118.11))
  (stroke (width 0) (type default)))
 (wire
  (pts (xy 210.82 44.45) (xy 210.82 46.99))
  (stroke (width 0) (type default)))
 (polyline
  (pts (xy 187.96 95.25) (xy 186.944 96.266))
  (stroke (width 0) (type default)))
 (wire
  (pts (xy 151.13 68.58) (xy 151.13 69.85))
  (stroke (width 0) (type default)))
 (wire
  (pts (xy 154.94 85.09) (xy 160.02 85.09))
  (stroke (width 0) (type default)))
 (polyline
  (pts (xy 213.36 146.05) (xy 212.344 147.066))
  (stroke (width 0) (type default)))
 (wire
  (pts (xy 154.94 90.17) (xy 170.18 90.17))
  (stroke (width 0) (type default)))
 (wire
  (pts (xy 154.94 95.25) (xy 190.5 95.25))
  (stroke (width 0) (type default)))
 (wire
  (pts (xy 60.96 133.35) (xy 60.96 137.16))
  (stroke (width 0) (type default)))
 (polyline
  (pts (xy 139.7 137.16) (xy 140.716 138.176))
  (stroke (width 0) (type default)))
 (wire
  (pts (xy 154.94 97.79) (xy 182.88 97.79))
  (stroke (width 0) (type default)))
 (wire
  (pts (xy 160.02 27.94) (xy 160.02 29.21))
  (stroke (width 0) (type default)))
 (polyline
  (pts (xy 198.12 113.03) (xy 197.104 114.046))
  (stroke (width 0) (type default)))
 (wire
  (pts (xy 96.52 146.05) (xy 231.14 146.05))
  (stroke (width 0) (type default)))
 (wire
  (pts (xy 218.44 115.57) (xy 218.44 109.22))
  (stroke (width 0) (type default)))
 (wire
  (pts (xy 166.37 29.21) (xy 160.02 29.21))
  (stroke (width 0) (type default)))
 (polyline
  (pts (xy 175.26 107.95) (xy 174.244 106.934))
  (stroke (width 0) (type default)))
 (wire
  (pts (xy 160.02 34.29) (xy 160.02 85.09))
  (stroke (width 0) (type default)))
 (wire
  (pts (xy 166.37 31.75) (xy 152.4 31.75))
  (stroke (width 0) (type default)))
 (wire
  (pts (xy 139.7 68.58) (xy 143.51 68.58))
  (stroke (width 0) (type default)))
 (polyline
  (pts (xy 213.36 140.97) (xy 210.82 140.97))
  (stroke (width 0) (type default)))
 (polyline
  (pts (xy 213.36 146.05) (xy 212.344 145.034))
  (stroke (width 0) (type default)))
 (wire
  (pts (xy 139.7 68.58) (xy 139.7 80.01))
  (stroke (width 0) (type default)))
 (wire
  (pts (xy 96.52 110.49) (xy 96.52 146.05))
  (stroke (width 0) (type default)))
 (polyline
  (pts (xy 104.14 115.57) (xy 103.124 114.554))
  (stroke (width 0) (type default)))
 (polyline
  (pts (xy 172.72 87.63) (xy 173.736 88.646))
  (stroke (width 0) (type default)))
 (wire
  (pts (xy 154.94 120.65) (xy 193.04 120.65))
  (stroke (width 0) (type default)))
 (polyline
  (pts (xy 187.96 95.25) (xy 185.42 95.25))
  (stroke (width 0) (type default)))
 (wire
  (pts (xy 124.46 113.03) (xy 60.96 113.03))
  (stroke (width 0) (type default)))
 (polyline
  (pts (xy 180.34 81.28) (xy 180.34 78.74))
  (stroke (width 0) (type default)))
 (wire
  (pts (xy 154.94 102.87) (xy 186.69 102.87))
  (stroke (width 0) (type default)))
 (wire
  (pts (xy 182.88 97.79) (xy 182.88 137.16))
  (stroke (width 0) (type default)))
 (hierarchical_label "PushToRing"
  (shape input)
  (at 38.1 54.61 180)
  (effects (font (size 1.778 1.778)) (justify right)))
 (hierarchical_label "IncomingBuzz"
  (shape input)
  (at 38.1 115.57 180)
  (effects (font (size 1.778 1.778)) (justify right)))
 (hierarchical_label "En_HVminus_N"
  (shape output)
  (at 232.41 109.22 0)
  (effects (font (size 1.778 1.778)) (justify left)))
 (hierarchical_label "Buzzer_Amp_Signal"
  (shape output)
  (at 231.14 140.97 0)
  (effects (font (size 1.778 1.778)) (justify left)))
 (hierarchical_label "Buzzer_Amp_Enable"
  (shape output)
  (at 231.14 146.05 0)
  (effects (font (size 1.778 1.778)) (justify left)))
 (hierarchical_label "Xfmr_driver"
  (shape output)
  (at 232.41 57.15 0)
  (effects (font (size 1.778 1.778)) (justify left)))
 (hierarchical_label "En_HVplus"
  (shape output)
  (at 232.41 104.14 0)
  (effects (font (size 1.778 1.778)) (justify left)))
 (symbol
  (lib_id "Connector_Generic:Conn_01x03")
  (at 171.45 31.75 0)
  (unit 1)
  (exclude_from_sim no)
  (in_bom yes)
  (on_board yes)
  (dnp no)
  (fields_autoplaced yes)
  (property "Reference" "J6" (at 173.99 30.4799 0) (effects (font (size 1.27 1.27)) (justify left)))
  (property "Value" "Conn_01x03" (at 173.99 33.0199 0) (effects (font (size 1.27 1.27)) (justify left)))
  (property "Footprint" "Connector_PinSocket_2.54mm:PinSocket_1x03_P2.54mm_Vertical" (at 171.45 31.75 0) (effects (font (size 1.27 1.27)) (hide yes)))
  (property "Datasheet" "~" (at 171.45 31.75 0) (effects (font (size 1.27 1.27)) (hide yes)))
  (property "Description" "Generic connector, single row, 01x03, script generated (kicad-library-utils/schlib/autogen/connector/)" (at 171.45 31.75 0) (effects (font (size 1.27 1.27)) (hide yes)))
  (property "Sim.Type" "" (at 171.45 31.75 0) (effects (font (size 1.27 1.27))))
  (pin "3")
  (pin "2")
  (pin "1"))
 (symbol
  (lib_id "Device:R_US")
  (at 60.96 129.54 180)
  (unit 1)
  (exclude_from_sim no)
  (in_bom yes)
  (on_board yes)
  (dnp no)
  (fields_autoplaced yes)
  (property "Reference" "R75" (at 63.5 128.2699 0) (effects (font (size 1.27 1.27)) (justify right)))
  (property "Value" "200R" (at 63.5 130.8099 0) (effects (font (size 1.27 1.27)) (justify right)))
  (property "Footprint" "Resistor_SMD:R_0805_2012Metric_Pad1.20x1.40mm_HandSolder" (at 59.944 129.286 90) (effects (font (size 1.27 1.27)) (hide yes)))
  (property "Datasheet" "~" (at 60.96 129.54 0) (effects (font (size 1.27 1.27)) (hide yes)))
  (property "Description" "" (at 60.96 129.54 0) (effects (font (size 1.27 1.27)) (hide yes)))
  (property "Sim.Type" "" (at 60.96 129.54 0) (effects (font (size 1.27 1.27))))
  (pin "1")
  (pin "2"))
 (symbol
  (lib_name "GND_1")
  (lib_id "power:GND")
  (at 50.8 68.58 0)
  (unit 1)
  (exclude_from_sim no)
  (in_bom yes)
  (on_board yes)
  (dnp no)
  (fields_autoplaced yes)
  (property "Reference" "#PWR064" (at 50.8 74.93 0) (effects (font (size 1.27 1.27)) (hide yes)))
  (property "Value" "GND" (at 50.8 73.66 0) (effects (font (size 1.27 1.27))))
  (property "Footprint" "" (at 50.8 68.58 0) (effects (font (size 1.27 1.27)) (hide yes)))
  (property "Datasheet" "" (at 50.8 68.58 0) (effects (font (size 1.27 1.27)) (hide yes)))
  (property "Description" "Power symbol creates a global label with name \"GND\" , ground" (at 50.8 68.58 0) (effects (font (size 1.27 1.27)) (hide yes)))
  (pin "1"))
 (symbol
  (lib_id "Connector:TestPoint")
  (at 198.12 107.95 270)
  (unit 1)
  (exclude_from_sim no)
  (in_bom yes)
  (on_board yes)
  (dnp no)
  (fields_autoplaced yes)
  (property "Reference" "TP12" (at 203.2 106.6799 90) (effects (font (size 1.27 1.27)) (justify left)))
  (property "Value" "120Hz clk" (at 203.2 109.2199 90) (effects (font (size 1.27 1.27)) (justify left)))
  (property "Footprint" "SPR_footprint_library:Test_point_47mil_scope_probe" (at 198.12 113.03 0) (effects (font (size 1.27 1.27)) (hide yes)))
  (property "Datasheet" "~" (at 198.12 113.03 0) (effects (font (size 1.27 1.27)) (hide yes)))
  (property "Description" "test point" (at 198.12 107.95 0) (effects (font (size 1.27 1.27)) (hide yes)))
  (property "Sim.Type" "" (at 198.12 107.95 0) (effects (font (size 1.27 1.27))))
  (pin "1"))
 (symbol
  (lib_id "power:VCC")
  (at 160.02 27.94 0)
  (unit 1)
  (exclude_from_sim no)
  (in_bom yes)
  (on_board yes)
  (dnp no)
  (property "Reference" "#PWR069" (at 160.02 31.75 0) (effects (font (size 1.27 1.27)) (hide yes)))
  (property "Value" "VCC" (at 160.02 23.876 0) (effects (font (size 1.27 1.27))))
  (property "Footprint" "" (at 160.02 27.94 0) (effects (font (size 1.27 1.27)) (hide yes)))
  (property "Datasheet" "" (at 160.02 27.94 0) (effects (font (size 1.27 1.27)) (hide yes)))
  (property "Description" "Power symbol creates a global label with name \"VCC\"" (at 160.02 27.94 0) (effects (font (size 1.27 1.27)) (hide yes)))
  (pin "1"))
 (symbol
  (lib_id "MCU_Microchip_ATtiny:ATtiny406-S")
  (at 139.7 102.87 0)
  (unit 1)
  (exclude_from_sim no)
  (in_bom yes)
  (on_board yes)
  (dnp no)
  (fields_autoplaced yes)
  (property "Reference" "U11" (at 141.8433 77.47 0) (effects (font (size 1.27 1.27)) (justify left)))
  (property "Value" "ATtiny406-S" (at 141.8433 80.01 0) (effects (font (size 1.27 1.27)) (justify left)))
  (property "Footprint" "Package_SO:SOIC-20W_7.5x12.8mm_P1.27mm" (at 139.7 102.87 0) (effects (font (size 1.27 1.27)
    (italic yes)) (hide yes)))
  (property "Datasheet" "http://ww1.microchip.com/downloads/en/DeviceDoc/Microchip%208bit%20mcu%20AVR%20ATtiny406%20data%20sheet%2040001976A.pdf" (at 139.7 102.87 0) (effects (font (size 1.27 1.27)) (hide yes)))
  (property "Description" "20MHz, 4kB Flash, 256B SRAM, 128B EEPROM, SOIC-20" (at 139.7 102.87 0) (effects (font (size 1.27 1.27)) (hide yes)))
  (property "Sim.Type" "" (at 139.7 102.87 0) (effects (font (size 1.27 1.27))))
  (pin "13")
  (pin "8")
  (pin "14")
  (pin "4")
  (pin "15")
  (pin "1")
  (pin "17")
  (pin "18")
  (pin "16")
  (pin "3")
  (pin "5")
  (pin "11")
  (pin "10")
  (pin "20")
  (pin "2")
  (pin "7")
  (pin "12")
  (pin "19")
  (pin "9")
  (pin "6"))
 (symbol
  (lib_id "Connector:TestPoint")
  (at 198.12 120.65 270)
  (unit 1)
  (exclude_from_sim no)
  (in_bom yes)
  (on_board yes)
  (dnp no)
  (fields_autoplaced yes)
  (property "Reference" "TP13" (at 203.2 119.3799 90) (effects (font (size 1.27 1.27)) (justify left)))
  (property "Value" "32KHz clk" (at 203.2 121.9199 90) (effects (font (size 1.27 1.27)) (justify left)))
  (property "Footprint" "SPR_footprint_library:Test_point_47mil_scope_probe" (at 198.12 125.73 0) (effects (font (size 1.27 1.27)) (hide yes)))
  (property "Datasheet" "~" (at 198.12 125.73 0) (effects (font (size 1.27 1.27)) (hide yes)))
  (property "Description" "test point" (at 198.12 120.65 0) (effects (font (size 1.27 1.27)) (hide yes)))
  (property "Sim.Type" "" (at 198.12 120.65 0) (effects (font (size 1.27 1.27))))
  (pin "1"))
 (symbol
  (lib_id "power:GND")
  (at 139.7 127 0)
  (unit 1)
  (exclude_from_sim no)
  (in_bom yes)
  (on_board yes)
  (dnp no)
  (fields_autoplaced yes)
  (property "Reference" "#PWR066" (at 139.7 133.35 0) (effects (font (size 1.27 1.27)) (hide yes)))
  (property "Value" "GND" (at 139.7 132.08 0) (effects (font (size 1.27 1.27))))
  (property "Footprint" "" (at 139.7 127 0) (effects (font (size 1.27 1.27)) (hide yes)))
  (property "Datasheet" "" (at 139.7 127 0) (effects (font (size 1.27 1.27)) (hide yes)))
  (property "Description" "Power symbol creates a global label with name \"GND\" , ground" (at 139.7 127 0) (effects (font (size 1.27 1.27)) (hide yes)))
  (pin "1"))
 (symbol
  (lib_id "PCM_SparkFun-LED:LED_Red_1206")
  (at 60.96 139.7 90)
  (unit 1)
  (exclude_from_sim no)
  (in_bom yes)
  (on_board yes)
  (dnp no)
  (fields_autoplaced yes)
  (property "Reference" "D26" (at 63.5 138.3664 90) (effects (font (size 1.27 1.27)) (justify right)))
  (property "Value" "Red" (at 63.5 140.9064 90) (effects (font (size 1.27 1.27)) (justify right)))
  (property "Footprint" "PCM_SparkFun-LED:LED_1206_3216Metric_Red" (at 68.58 139.7 0) (effects (font (size 1.27 1.27)) (hide yes)))
  (property "Datasheet" "https://optoelectronics.liteon.com/upload/download/DS-22-99-0149/LTST-C150KRKT.pdf" (at 71.12 139.7 0) (effects (font (size 1.27 1.27)) (hide yes)))
  (property "Description" "Light emitting diode" (at 73.66 139.7 0) (effects (font (size 1.27 1.27)) (hide yes)))
  (property "PROD_ID" "DIO-09912" (at 66.04 139.7 0) (effects (font (size 1.27 1.27)) (hide yes)))
  (pin "2")
  (pin "1"))
 (symbol
  (lib_name "GND_3")
  (lib_id "power:GND")
  (at 151.13 69.85 0)
  (unit 1)
  (exclude_from_sim no)
  (in_bom yes)
  (on_board yes)
  (dnp no)
  (fields_autoplaced yes)
  (property "Reference" "#PWR067" (at 151.13 76.2 0) (effects (font (size 1.27 1.27)) (hide yes)))
  (property "Value" "GND" (at 151.13 74.93 0) (effects (font (size 1.27 1.27))))
  (property "Footprint" "" (at 151.13 69.85 0) (effects (font (size 1.27 1.27)) (hide yes)))
  (property "Datasheet" "" (at 151.13 69.85 0) (effects (font (size 1.27 1.27)) (hide yes)))
  (property "Description" "Power symbol creates a global label with name \"GND\" , ground" (at 151.13 69.85 0) (effects (font (size 1.27 1.27)) (hide yes)))
  (pin "1"))
 (symbol
  (lib_id "Device:R_US")
  (at 50.8 62.23 180)
  (unit 1)
  (exclude_from_sim no)
  (in_bom yes)
  (on_board yes)
  (dnp no)
  (fields_autoplaced yes)
  (property "Reference" "R62" (at 53.34 60.9599 0) (effects (font (size 1.27 1.27)) (justify right)))
  (property "Value" "200K" (at 53.34 63.4999 0) (effects (font (size 1.27 1.27)) (justify right)))
  (property "Footprint" "Resistor_SMD:R_0805_2012Metric_Pad1.20x1.40mm_HandSolder" (at 49.784 61.976 90) (effects (font (size 1.27 1.27)) (hide yes)))
  (property "Datasheet" "~" (at 50.8 62.23 0) (effects (font (size 1.27 1.27)) (hide yes)))
  (property "Description" "Resistor, US symbol" (at 50.8 62.23 0) (effects (font (size 1.27 1.27)) (hide yes)))
  (property "Sim.Type" "" (at 50.8 62.23 0) (effects (font (size 1.27 1.27))))
  (pin "2")
  (pin "1"))
 (symbol
  (lib_name "GND_2")
  (lib_id "power:GND")
  (at 152.4 34.29 0)
  (unit 1)
  (exclude_from_sim no)
  (in_bom yes)
  (on_board yes)
  (dnp no)
  (fields_autoplaced yes)
  (property "Reference" "#PWR068" (at 152.4 40.64 0) (effects (font (size 1.27 1.27)) (hide yes)))
  (property "Value" "GND" (at 152.4 39.37 0) (effects (font (size 1.27 1.27))))
  (property "Footprint" "" (at 152.4 34.29 0) (effects (font (size 1.27 1.27)) (hide yes)))
  (property "Datasheet" "" (at 152.4 34.29 0) (effects (font (size 1.27 1.27)) (hide yes)))
  (property "Description" "Power symbol creates a global label with name \"GND\" , ground" (at 152.4 34.29 0) (effects (font (size 1.27 1.27)) (hide yes)))
  (pin "1"))
 (symbol
  (lib_id "power:GND")
  (at 60.96 144.78 0)
  (unit 1)
  (exclude_from_sim no)
  (in_bom yes)
  (on_board yes)
  (dnp no)
  (fields_autoplaced yes)
  (property "Reference" "#PWR078" (at 60.96 151.13 0) (effects (font (size 1.27 1.27)) (hide yes)))
  (property "Value" "GND" (at 60.96 149.86 0) (effects (font (size 1.27 1.27))))
  (property "Footprint" "" (at 60.96 144.78 0) (effects (font (size 1.27 1.27)) (hide yes)))
  (property "Datasheet" "" (at 60.96 144.78 0) (effects (font (size 1.27 1.27)) (hide yes)))
  (property "Description" "Power symbol creates a global label with name \"GND\" , ground" (at 60.96 144.78 0) (effects (font (size 1.27 1.27)) (hide yes)))
  (pin "1"))
 (symbol
  (lib_name "GND_4")
  (lib_id "power:GND")
  (at 210.82 69.85 0)
  (unit 1)
  (exclude_from_sim no)
  (in_bom yes)
  (on_board yes)
  (dnp no)
  (fields_autoplaced yes)
  (property "Reference" "#PWR071" (at 210.82 76.2 0) (effects (font (size 1.27 1.27)) (hide yes)))
  (property "Value" "GND" (at 210.82 74.93 0) (effects (font (size 1.27 1.27))))
  (property "Footprint" "" (at 210.82 69.85 0) (effects (font (size 1.27 1.27)) (hide yes)))
  (property "Datasheet" "" (at 210.82 69.85 0) (effects (font (size 1.27 1.27)) (hide yes)))
  (property "Description" "Power symbol creates a global label with name \"GND\" , ground" (at 210.82 69.85 0) (effects (font (size 1.27 1.27)) (hide yes)))
  (pin "1"))
 (symbol
  (lib_id "Device:C_Small")
  (at 146.05 68.58 90)
  (unit 1)
  (exclude_from_sim no)
  (in_bom yes)
  (on_board yes)
  (dnp no)
  (fields_autoplaced yes)
  (property "Reference" "C32" (at 146.0563 63.5 90) (effects (font (size 1.27 1.27))))
  (property "Value" "0.1uF" (at 146.0563 66.04 90) (effects (font (size 1.27 1.27))))
  (property "Footprint" "Capacitor_SMD:C_0805_2012Metric_Pad1.18x1.45mm_HandSolder" (at 146.05 68.58 0) (effects (font (size 1.27 1.27)) (hide yes)))
  (property "Datasheet" "~" (at 146.05 68.58 0) (effects (font (size 1.27 1.27)) (hide yes)))
  (property "Description" "" (at 146.05 68.58 0) (effects (font (size 1.27 1.27)) (hide yes)))
  (property "Sim.Type" "" (at 146.05 68.58 0) (effects (font (size 1.27 1.27))))
  (pin "1")
  (pin "2"))
 (symbol
  (lib_id "power:VCC")
  (at 210.82 44.45 0)
  (unit 1)
  (exclude_from_sim no)
  (in_bom yes)
  (on_board yes)
  (dnp no)
  (fields_autoplaced yes)
  (property "Reference" "#PWR070" (at 210.82 48.26 0) (effects (font (size 1.27 1.27)) (hide yes)))
  (property "Value" "VCC" (at 210.82 39.37 0) (effects (font (size 1.27 1.27))))
  (property "Footprint" "" (at 210.82 44.45 0) (effects (font (size 1.27 1.27)) (hide yes)))
  (property "Datasheet" "" (at 210.82 44.45 0) (effects (font (size 1.27 1.27)) (hide yes)))
  (property "Description" "Power symbol creates a global label with name \"VCC\"" (at 210.82 44.45 0) (effects (font (size 1.27 1.27)) (hide yes)))
  (pin "1"))
 (symbol
  (lib_id "power:VCC")
  (at 139.7 64.77 0)
  (unit 1)
  (exclude_from_sim no)
  (in_bom yes)
  (on_board yes)
  (dnp no)
  (fields_autoplaced yes)
  (property "Reference" "#PWR065" (at 139.7 68.58 0) (effects (font (size 1.27 1.27)) (hide yes)))
  (property "Value" "VCC" (at 139.7 59.69 0) (effects (font (size 1.27 1.27))))
  (property "Footprint" "" (at 139.7 64.77 0) (effects (font (size 1.27 1.27)) (hide yes)))
  (property "Datasheet" "" (at 139.7 64.77 0) (effects (font (size 1.27 1.27)) (hide yes)))
  (property "Description" "Power symbol creates a global label with name \"VCC\"" (at 139.7 64.77 0) (effects (font (size 1.27 1.27)) (hide yes)))
  (pin "1"))
 (symbol
  (lib_id "74xGxx:74AHC1G08")
  (at 210.82 57.15 0)
  (unit 1)
  (exclude_from_sim no)
  (in_bom yes)
  (on_board yes)
  (dnp no)
  (fields_autoplaced yes)
  (property "Reference" "U12" (at 223.52 50.7298 0) (effects (font (size 1.27 1.27))))
  (property "Value" "74AHC1G08" (at 223.52 53.2698 0) (effects (font (size 1.27 1.27))))
  (property "Footprint" "Package_TO_SOT_SMD:SOT-23-5_HandSoldering" (at 210.82 57.15 0) (effects (font (size 1.27 1.27)) (hide yes)))
  (property "Datasheet" "http://www.ti.com/lit/sg/scyt129e/scyt129e.pdf" (at 210.82 57.15 0) (effects (font (size 1.27 1.27)) (hide yes)))
  (property "Description" "Single AND Gate, Low-Voltage CMOS" (at 210.82 57.15 0) (effects (font (size 1.27 1.27)) (hide yes)))
  (pin "4")
  (pin "5")
  (pin "2")
  (pin "3")
  (pin "1")))
